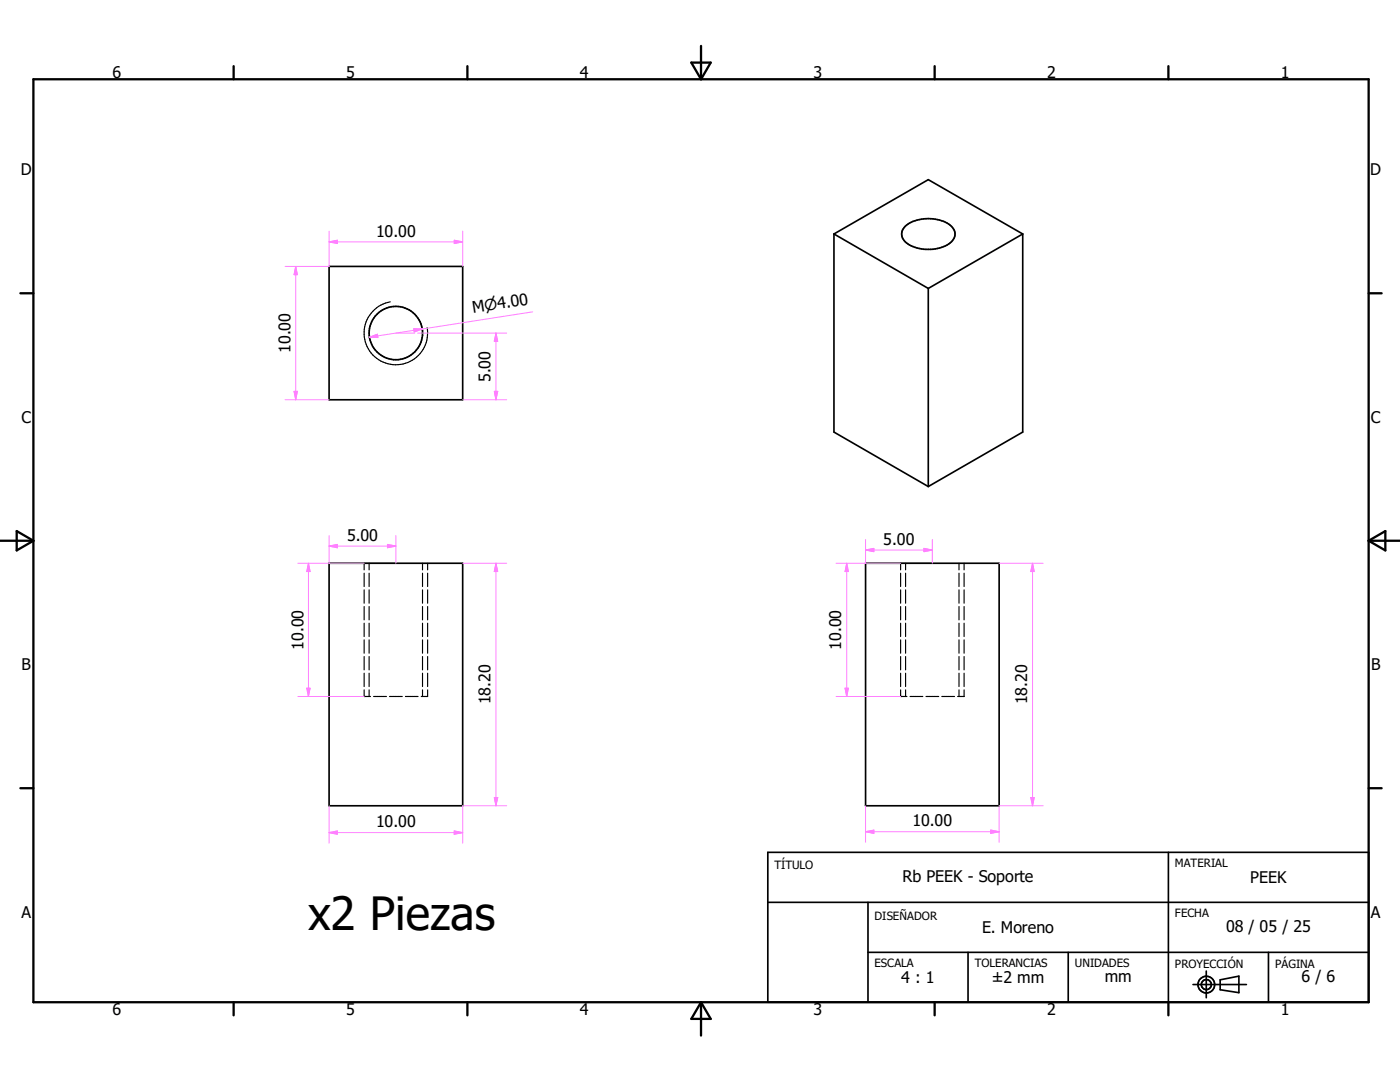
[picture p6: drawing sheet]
<svg xmlns="http://www.w3.org/2000/svg" width="279mm" height="216mm" viewBox="0 0 279 216" stroke-linecap="round" stroke-linejoin="round" font-family="sans-serif">
<g fill="none" stroke="#000" stroke-width=".33">
<path d="M65.7 53.2h26.6v26.6h-26.6zM166.4 46.7v39.5l18.9 10.9M166.4 46.7l18.9 10.9M166.4 46.7l18.9-10.9 18.8 10.9M180.7 45.2a7.6 7.6 0 0 1 9.2 0 2.12 2.12 0 0 1-.5 3.5 7.9 7.9 0 0 1-8.7-.5 2.01 2.01 0 0 1 0-3zM185.3 57.6v39.5M204.1 46.7v39.5l-18.8 10.9M204.1 46.7l-18.8 10.9M65.7 112.4h26.6v48.4h-26.6zM172.7 112.4h26.7v48.4h-26.7zM153.2 170.1h119.9v29.9h-119.9zM233.2 170.1v29.9"/>
<path d="M153.2 180.1h119.9M173.2 190h99.9M173.2 180.1v19.9M193.2 190v10M213.2 190v10M238.1 196.5h10.6M240.7 193.8v5.3M243.5 195.5l3.7-.7v3.3l-3.7-.6zM253.1 190v10"/>
<circle cx="79" cy="66.5" r="5.3"/>
<circle cx="240.7" cy="196.5" r="1.66"/>
<circle cx="240.8" cy="196.5" r=".99"/>
</g>
<g fill="none" stroke="#000" stroke-width=".23">
<path d="M77.9 60.2a6.3 6.3 0 0 0-5.1 7.4 6.3 6.3 0 0 0 7.3 5.1 6.3 6.3 0 0 0 5.1-7.3M72.7 112.4v1.3M72.7 114.4v2.6M72.7 117.7v2.7M73.7 112.4v1.3M73.7 114.4v2.6M73.7 117.7v2.7M84.3 112.4v1.3M84.3 114.4v2.6M84.3 117.7v2.7M85.3 112.4v1.3M85.3 114.4v2.6"/>
<path d="M85.3 117.7v2.7M179.7 112.4v1.3M179.7 114.4v2.6M179.7 117.7v2.7M180.7 112.4v1.3M180.7 114.4v2.6M180.7 117.7v2.7M191.4 112.4v1.3M191.4 114.4v2.6M191.4 117.7v2.7M192.4 112.4v1.3M192.4 114.4v2.6"/>
<path d="M192.4 117.7v2.7M72.7 139h.1M72.7 121v2.7M72.7 124.4v2.6M72.7 127.7v2.6M72.7 131v2.7M72.7 134.3v2.7M72.7 137.7v1.3M72.7 139h1.2M73.7 121v2.7M73.7 124.4v2.6M73.7 127.7v2.6"/>
<path d="M73.7 131v2.7M73.7 134.3v2.7M73.7 137.7v1.3M74.6 139h2.5M77.7 139h2.6M80.9 139h2.5M84.3 121v2.7M84.3 124.4v2.6M84.3 127.7v2.6M84.3 131v2.7M84.3 134.3v2.7M84.3 137.7v1.3"/>
<path d="M85.3 121v2.7M85.3 124.4v2.6M85.3 127.7v2.6M85.3 131v2.7M85.3 134.3v2.7M85.3 137.7v1.3h-1.2M179.7 139h.1M179.7 139h1.3M179.7 121v2.7M179.7 124.4v2.6M179.7 127.7v2.6M179.7 131v2.7"/>
<path d="M179.7 134.3v2.7M179.7 137.7v1.3M180.7 121v2.7M180.7 124.4v2.6M180.7 127.7v2.6M180.7 131v2.7M180.7 134.3v2.7M180.7 137.7v1.3M181.6 139h2.6M184.8 139h2.5M188 139h2.5M191.4 121v2.7"/>
<path d="M191.4 124.4v2.6M191.4 127.7v2.6M191.4 131v2.7M191.4 134.3v2.7M191.4 137.7v1.3M192.4 137.7v1.3h-1.3M192.4 121v2.7M192.4 124.4v2.6M192.4 127.7v2.6M192.4 131v2.7M192.4 134.3v2.7"/>
</g>
<g fill="none" stroke="#000" stroke-width=".46">
<path d="M6.7 15.8h266.4v184.2h-266.4zM46.6 13.2v2.6M93.3 13.2v2.6M138 12.5h3.8l-1.9 3.3zM139.9 9.2v6.6M186.5 13.2v2.6M233.2 13.2v2.6M4.1 58.5h2.6M273.1 58.5h2.6M0 107.9h6.7M3.3 106l3.4 1.9-3.4 1.9zM273.1 107.9h6.3"/>
<path d="M273.1 107.9l3.4-1.9v3.8zM4.1 157.3h2.6M273.1 157.3h2.6M46.6 200v2.6M93.3 200v2.6M139.9 200v6.6M139.9 200l1.9 3.3h-3.8zM186.5 200v2.6M233.2 200v2.6"/>
</g>
<path d="M65.7 112.4h13.3M172.7 112.4h13.4" fill="none" stroke="#000" stroke-width=".2"/>
<g fill="none" stroke="#ff80ff" stroke-width=".2">
<path d="M59 53.2v26.6M59 53.2l.3 1.6h-.6zM65.7 46.1v7.1h-8.8M65.7 48.3h26.6M65.7 48.3l1.6-.4v.7zM90.7 47.9l1.6 .4-1.6 .3zM92.3 46.1v7.1M56.9 79.8h8.8M58.7 78.1h.6l-.3 1.7zM73.7 67.3l1.6-.6 .1 .7zM79 66.5h3.8M82.6 65.6l1.7 .1-1.6 .5z"/>
<path d="M83.3 66.5h17.8M92.3 79.8h8.8M98.6 78.1h.7l-.3 1.7zM99 66.5v13.3M99 66.5l.3 1.6h-.7zM106.3 62.2l-32.6 5.1M59.4 112.4h13.3M61.6 112.4l.3 1.6h-.7zM61.6 112.4v26.6M65.7 109l1.6-.4v.7zM65.7 106.9v5.5M65.7 109h13.3"/>
<path d="M77.3 108.6l1.7 .4-1.7 .3zM79 106.9v5.5M92.3 112.4h8.8M99 112.4l.3 1.6h-.7zM99 112.4v48.4M166.9 112.4h12.8M169 112.4l.3 1.6h-.7zM169 112.4v26.6M172.7 109.8l1.7-.4v.7zM172.7 107.6v4.8M172.7 109.8h13.4M184.4 109.4l1.7 .4-1.7 .3z"/>
<path d="M186.1 107.6v4.8M199.4 112.4h8.8M206.1 112.4v48.4M206.1 112.4l.3 1.6h-.7zM59.4 139h13.3M61.2 137.3h.7l-.3 1.7zM166.9 139h12.8M168.6 137.3h.7l-.3 1.7zM98.6 159.1h.7l-.3 1.7zM205.7 159.1h.7l-.3 1.7zM65.7 166.1l1.6-.3v.7zM65.7 160.8v7.4"/>
<path d="M65.7 166.1h26.6M90.7 165.8l1.6 .3-1.6 .4zM101.1 160.8h-8.8v7.4M172.7 166h26.7M172.7 166l1.7-.4v.7zM172.7 160.8v7.3M197.7 165.6l1.7 .4-1.7 .3zM208.2 160.8h-8.8v7.3"/>
</g>
<g fill="#ff80ff" stroke="#ff80ff" stroke-width=".2">
<path d="M59 53.2l.3 1.6h-.6z"/>
<path d="M58.7 78.1h.6l-.3 1.7z"/>
<path d="M65.7 48.3l1.6-.4v.7z"/>
<path d="M90.7 47.9l1.6 .4-1.6 .3z"/>
<path d="M205.7 159.1h.7l-.3 1.7z"/>
<path d="M206.1 112.4l.3 1.6h-.7z"/>
<path d="M172.7 166l1.7-.4v.7z"/>
<path d="M197.7 165.6l1.7 .4-1.7 .3z"/>
<path d="M99 112.4l.3 1.6h-.7z"/>
<path d="M98.6 159.1h.7l-.3 1.7z"/>
<path d="M65.7 166.1l1.6-.3v.7z"/>
<path d="M90.7 165.8l1.6 .3-1.6 .4z"/>
<path d="M61.6 112.4l.3 1.6h-.7z"/>
<path d="M61.2 137.3h.7l-.3 1.7z"/>
<path d="M169 112.4l.3 1.6h-.7z"/>
<path d="M168.6 137.3h.7l-.3 1.7z"/>
<path d="M82.6 65.6l1.7 .1-1.6 .5z"/>
<path d="M73.7 67.3l1.6-.6 .1 .7z"/>
<path d="M98.6 78.1h.7l-.3 1.7z"/>
<path d="M99 66.5l.3 1.6h-.7z"/>
<path d="M65.7 109l1.6-.4v.7z"/>
<path d="M77.3 108.6l1.7 .4-1.7 .3z"/>
<path d="M172.7 109.8l1.7-.4v.7z"/>
<path d="M184.4 109.4l1.7 .4-1.7 .3z"/>
</g>
<text font-size="9.1" x="61.5" y="185.6">x2 Piezas</text>
<g font-size="3.2">
<text x="22.5" y="15.6">6</text>
<text x="69.1" y="15.6">5</text>
<text x="115.7" y="15.6">4</text>
<text x="162.3" y="15.6">3</text>
<text x="209" y="15.6">2</text>
<text x="255.6" y="15.6">1</text>
<text x="4.1" y="35">D</text>
<text x="273.5" y="35">D</text>
<text x="75.1" y="47.2">10.00</text>
<text x="94.4" y="62.5" transform="rotate(-9 94.4 62.5)">Mn4.00</text>
<text x="58" y="70.4" transform="rotate(-90 58 70.4)">10.00</text>
<text x="97.9" y="76.2" transform="rotate(-90 97.9 76.2)">5.00</text>
<text x="4.3" y="84.4">C</text>
<text x="273.6" y="84.4">C</text>
<text x="69.3" y="107.9">5.00</text>
<text x="176.3" y="108.7">5.00</text>
<text x="60.5" y="129.7" transform="rotate(-90 60.5 129.7)">10.00</text>
<text x="167.9" y="129.7" transform="rotate(-90 167.9 129.7)">10.00</text>
<text x="4.3" y="133.7">B</text>
<text x="273.6" y="133.7">B</text>
<text x="97.9" y="140.5" transform="rotate(-90 97.9 140.5)">18.20</text>
<text x="205" y="140.5" transform="rotate(-90 205 140.5)">18.20</text>
<text x="75.1" y="165.1">10.00</text>
<text x="182.1" y="164.9">10.00</text>
<text x="180.1" y="175.9">Rb PEEK - Soporte</text>
<text x="249.5" y="176.2">PEEK</text>
<text x="4.3" y="183.1">A</text>
<text x="273.6" y="183.1">A</text>
<text x="196" y="186.1">E. Moreno</text>
<text x="244.7" y="186">08 / 05 / 25</text>
<text x="179.9" y="196.1">4 : 1</text>
<text x="198" y="196.2">±2 mm</text>
<text x="220.5" y="195.9">mm</text>
<text x="259.8" y="196">6 / 6</text>
<text x="22.5" y="202.6">6</text>
<text x="69.1" y="202.6">5</text>
<text x="115.7" y="202.6">4</text>
<text x="162.3" y="202.6">3</text>
<text x="209" y="202.6">2</text>
<text x="255.6" y="202.6">1</text>
</g>
<g font-size="2.3">
<text x="154.6" y="173.4">TÍTULO</text>
<text x="234.5" y="173.1">MATERIAL</text>
<text x="174.5" y="183.6">DISEÑADOR</text>
<text x="234.5" y="183">FECHA</text>
<text x="174.5" y="193">ESCALA</text>
<text x="194.5" y="193">TOLERANCIAS</text>
<text x="214.5" y="193">UNIDADES</text>
<text x="234.5" y="193.1">PROYECCIÓN</text>
<text x="254.5" y="193.1">PÁGINA</text>
</g>
</svg>
